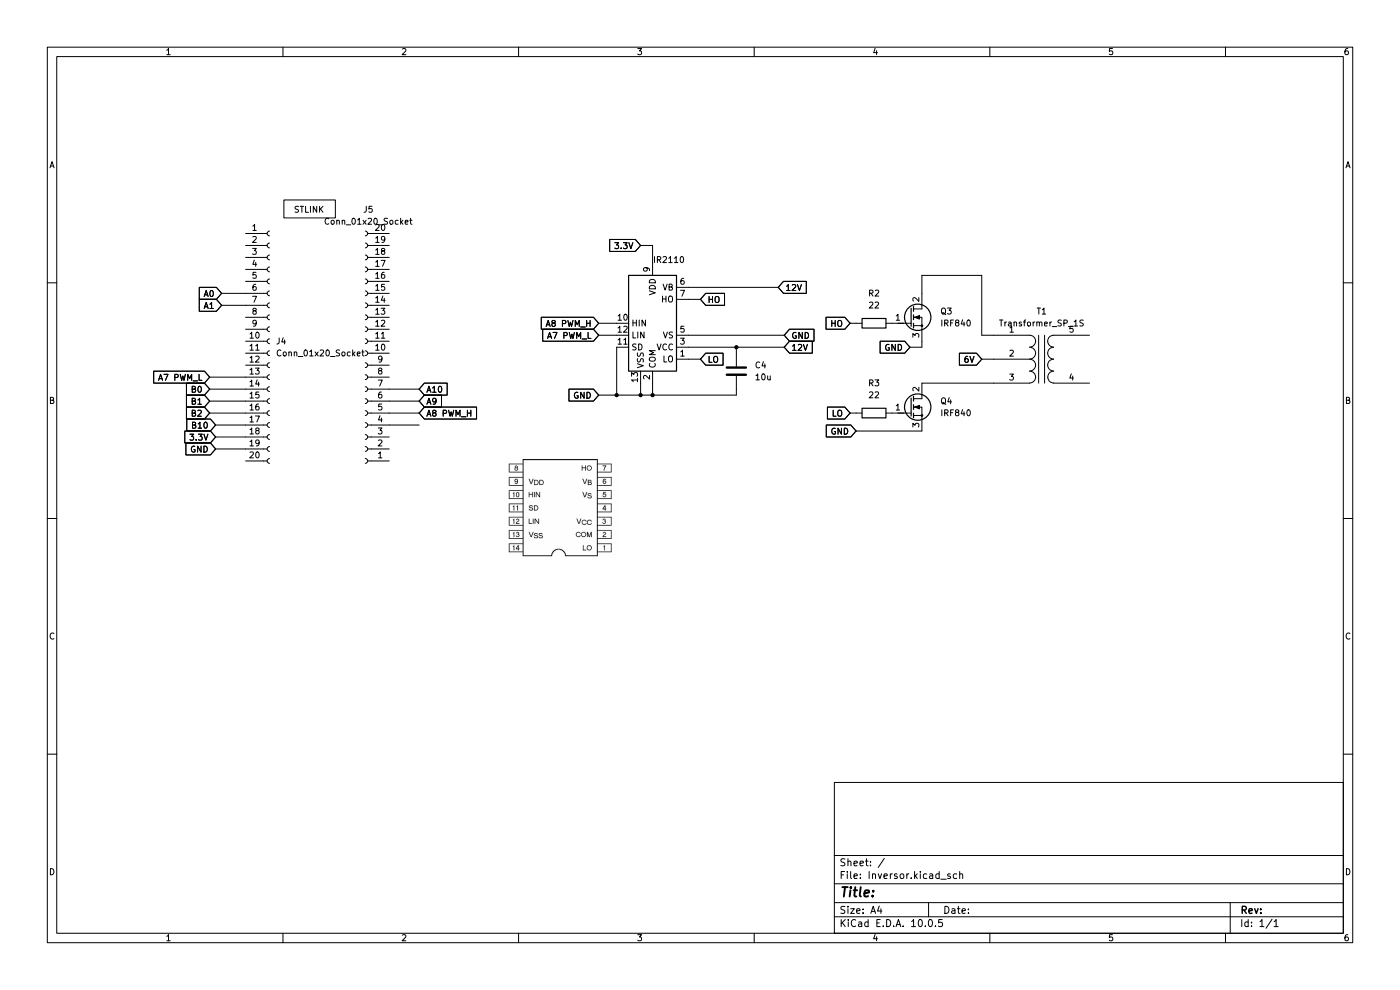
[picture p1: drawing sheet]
(kicad_sch
 (version 20260306)
 (generator "eeschema")
 (generator_version "10.0")
 (paper "A4")
 (lib_symbols
  (symbol "Connector:Conn_01x20_Socket"
   (pin_names
    (offset 1.016) (hide yes)) (exclude_from_sim no) (in_bom yes) (on_board yes)
   (in_pos_files yes)
   (duplicate_pin_numbers_are_jumpers no)
   (property "Reference" "J" (at 0 25.4 0) (show_name no) (do_not_autoplace no) (effects (font (size 1.27 1.27))))
   (property "Value" "Conn_01x20_Socket" (at 0 -27.94 0) (show_name no) (do_not_autoplace no) (effects (font (size 1.27 1.27))))
   (property "Footprint" "" (at 0 0 0) (show_name no) (do_not_autoplace no) (hide yes) (effects (font (size 1.27 1.27))))
   (property "Datasheet" "" (at 0 0 0) (show_name no) (do_not_autoplace no) (hide yes) (effects (font (size 1.27 1.27))))
   (property "Description" "Generic connector, single row, 01x20, script generated" (at 0 0 0) (show_name no) (do_not_autoplace no) (hide yes) (effects (font (size 1.27 1.27))))
   (property "ki_locked" "" (at 0 0 0) (show_name no) (do_not_autoplace no) (effects (font (size 1.27 1.27))))
   (symbol "Conn_01x20_Socket_1_1"
    (polyline (pts (xy -1.27 22.86) (xy -0.508 22.86)) (stroke (width 0.1524) (type default)) (fill (type none)))
    (polyline (pts (xy -1.27 20.32) (xy -0.508 20.32)) (stroke (width 0.1524) (type default)) (fill (type none)))
    (polyline (pts (xy -1.27 17.78) (xy -0.508 17.78)) (stroke (width 0.1524) (type default)) (fill (type none)))
    (polyline (pts (xy -1.27 15.24) (xy -0.508 15.24)) (stroke (width 0.1524) (type default)) (fill (type none)))
    (polyline (pts (xy -1.27 12.7) (xy -0.508 12.7)) (stroke (width 0.1524) (type default)) (fill (type none)))
    (polyline (pts (xy -1.27 10.16) (xy -0.508 10.16)) (stroke (width 0.1524) (type default)) (fill (type none)))
    (polyline (pts (xy -1.27 7.62) (xy -0.508 7.62)) (stroke (width 0.1524) (type default)) (fill (type none)))
    (polyline (pts (xy -1.27 5.08) (xy -0.508 5.08)) (stroke (width 0.1524) (type default)) (fill (type none)))
    (polyline (pts (xy -1.27 2.54) (xy -0.508 2.54)) (stroke (width 0.1524) (type default)) (fill (type none)))
    (polyline (pts (xy -1.27 0) (xy -0.508 0)) (stroke (width 0.1524) (type default)) (fill (type none)))
    (polyline (pts (xy -1.27 -2.54) (xy -0.508 -2.54)) (stroke (width 0.1524) (type default)) (fill (type none)))
    (polyline (pts (xy -1.27 -5.08) (xy -0.508 -5.08)) (stroke (width 0.1524) (type default)) (fill (type none)))
    (polyline (pts (xy -1.27 -7.62) (xy -0.508 -7.62)) (stroke (width 0.1524) (type default)) (fill (type none)))
    (polyline (pts (xy -1.27 -10.16) (xy -0.508 -10.16)) (stroke (width 0.1524) (type default)) (fill (type none)))
    (polyline (pts (xy -1.27 -12.7) (xy -0.508 -12.7)) (stroke (width 0.1524) (type default)) (fill (type none)))
    (polyline (pts (xy -1.27 -15.24) (xy -0.508 -15.24)) (stroke (width 0.1524) (type default)) (fill (type none)))
    (polyline (pts (xy -1.27 -17.78) (xy -0.508 -17.78)) (stroke (width 0.1524) (type default)) (fill (type none)))
    (polyline (pts (xy -1.27 -20.32) (xy -0.508 -20.32)) (stroke (width 0.1524) (type default)) (fill (type none)))
    (polyline (pts (xy -1.27 -22.86) (xy -0.508 -22.86)) (stroke (width 0.1524) (type default)) (fill (type none)))
    (polyline (pts (xy -1.27 -25.4) (xy -0.508 -25.4)) (stroke (width 0.1524) (type default)) (fill (type none)))
    (arc (start 0 22.352) (mid -0.5058 22.86) (end 0 23.368) (stroke (width 0.1524) (type default)) (fill (type none)))
    (arc (start 0 19.812) (mid -0.5058 20.32) (end 0 20.828) (stroke (width 0.1524) (type default)) (fill (type none)))
    (arc (start 0 17.272) (mid -0.5058 17.78) (end 0 18.288) (stroke (width 0.1524) (type default)) (fill (type none)))
    (arc (start 0 14.732) (mid -0.5058 15.24) (end 0 15.748) (stroke (width 0.1524) (type default)) (fill (type none)))
    (arc (start 0 12.192) (mid -0.5058 12.7) (end 0 13.208) (stroke (width 0.1524) (type default)) (fill (type none)))
    (arc (start 0 9.652) (mid -0.5058 10.16) (end 0 10.668) (stroke (width 0.1524) (type default)) (fill (type none)))
    (arc (start 0 7.112) (mid -0.5058 7.62) (end 0 8.128) (stroke (width 0.1524) (type default)) (fill (type none)))
    (arc (start 0 4.572) (mid -0.5058 5.08) (end 0 5.588) (stroke (width 0.1524) (type default)) (fill (type none)))
    (arc (start 0 2.032) (mid -0.5058 2.54) (end 0 3.048) (stroke (width 0.1524) (type default)) (fill (type none)))
    (arc (start 0 -0.508) (mid -0.5058 0) (end 0 0.508) (stroke (width 0.1524) (type default)) (fill (type none)))
    (arc (start 0 -3.048) (mid -0.5058 -2.54) (end 0 -2.032) (stroke (width 0.1524) (type default)) (fill (type none)))
    (arc (start 0 -5.588) (mid -0.5058 -5.08) (end 0 -4.572) (stroke (width 0.1524) (type default)) (fill (type none)))
    (arc (start 0 -8.128) (mid -0.5058 -7.62) (end 0 -7.112) (stroke (width 0.1524) (type default)) (fill (type none)))
    (arc (start 0 -10.668) (mid -0.5058 -10.16) (end 0 -9.652) (stroke (width 0.1524) (type default)) (fill (type none)))
    (arc (start 0 -13.208) (mid -0.5058 -12.7) (end 0 -12.192) (stroke (width 0.1524) (type default)) (fill (type none)))
    (arc (start 0 -15.748) (mid -0.5058 -15.24) (end 0 -14.732) (stroke (width 0.1524) (type default)) (fill (type none)))
    (arc (start 0 -18.288) (mid -0.5058 -17.78) (end 0 -17.272) (stroke (width 0.1524) (type default)) (fill (type none)))
    (arc (start 0 -20.828) (mid -0.5058 -20.32) (end 0 -19.812) (stroke (width 0.1524) (type default)) (fill (type none)))
    (arc (start 0 -23.368) (mid -0.5058 -22.86) (end 0 -22.352) (stroke (width 0.1524) (type default)) (fill (type none)))
    (arc (start 0 -25.908) (mid -0.5058 -25.4) (end 0 -24.892) (stroke (width 0.1524) (type default)) (fill (type none)))
    (pin passive line (at -5.08 22.86 0) (length 3.81) (name "Pin_1" (effects (font (size 1.27 1.27)))) (number "1" (effects (font (size 1.27 1.27)))))
    (pin passive line (at -5.08 20.32 0) (length 3.81) (name "Pin_2" (effects (font (size 1.27 1.27)))) (number "2" (effects (font (size 1.27 1.27)))))
    (pin passive line (at -5.08 17.78 0) (length 3.81) (name "Pin_3" (effects (font (size 1.27 1.27)))) (number "3" (effects (font (size 1.27 1.27)))))
    (pin passive line (at -5.08 15.24 0) (length 3.81) (name "Pin_4" (effects (font (size 1.27 1.27)))) (number "4" (effects (font (size 1.27 1.27)))))
    (pin passive line (at -5.08 12.7 0) (length 3.81) (name "Pin_5" (effects (font (size 1.27 1.27)))) (number "5" (effects (font (size 1.27 1.27)))))
    (pin passive line (at -5.08 10.16 0) (length 3.81) (name "Pin_6" (effects (font (size 1.27 1.27)))) (number "6" (effects (font (size 1.27 1.27)))))
    (pin passive line (at -5.08 7.62 0) (length 3.81) (name "Pin_7" (effects (font (size 1.27 1.27)))) (number "7" (effects (font (size 1.27 1.27)))))
    (pin passive line (at -5.08 5.08 0) (length 3.81) (name "Pin_8" (effects (font (size 1.27 1.27)))) (number "8" (effects (font (size 1.27 1.27)))))
    (pin passive line (at -5.08 2.54 0) (length 3.81) (name "Pin_9" (effects (font (size 1.27 1.27)))) (number "9" (effects (font (size 1.27 1.27)))))
    (pin passive line (at -5.08 0 0) (length 3.81) (name "Pin_10" (effects (font (size 1.27 1.27)))) (number "10" (effects (font (size 1.27 1.27)))))
    (pin passive line (at -5.08 -2.54 0) (length 3.81) (name "Pin_11" (effects (font (size 1.27 1.27)))) (number "11" (effects (font (size 1.27 1.27)))))
    (pin passive line (at -5.08 -5.08 0) (length 3.81) (name "Pin_12" (effects (font (size 1.27 1.27)))) (number "12" (effects (font (size 1.27 1.27)))))
    (pin passive line (at -5.08 -7.62 0) (length 3.81) (name "Pin_13" (effects (font (size 1.27 1.27)))) (number "13" (effects (font (size 1.27 1.27)))))
    (pin passive line (at -5.08 -10.16 0) (length 3.81) (name "Pin_14" (effects (font (size 1.27 1.27)))) (number "14" (effects (font (size 1.27 1.27)))))
    (pin passive line (at -5.08 -12.7 0) (length 3.81) (name "Pin_15" (effects (font (size 1.27 1.27)))) (number "15" (effects (font (size 1.27 1.27)))))
    (pin passive line (at -5.08 -15.24 0) (length 3.81) (name "Pin_16" (effects (font (size 1.27 1.27)))) (number "16" (effects (font (size 1.27 1.27)))))
    (pin passive line (at -5.08 -17.78 0) (length 3.81) (name "Pin_17" (effects (font (size 1.27 1.27)))) (number "17" (effects (font (size 1.27 1.27)))))
    (pin passive line (at -5.08 -20.32 0) (length 3.81) (name "Pin_18" (effects (font (size 1.27 1.27)))) (number "18" (effects (font (size 1.27 1.27)))))
    (pin passive line (at -5.08 -22.86 0) (length 3.81) (name "Pin_19" (effects (font (size 1.27 1.27)))) (number "19" (effects (font (size 1.27 1.27)))))
    (pin passive line (at -5.08 -25.4 0) (length 3.81) (name "Pin_20" (effects (font (size 1.27 1.27)))) (number "20" (effects (font (size 1.27 1.27))))))
   (embedded_fonts no))
  (symbol "Device:Transformer_SP_1S"
   (pin_names
    (offset 1.016) (hide yes)) (exclude_from_sim no) (in_bom yes) (on_board yes)
   (in_pos_files yes)
   (duplicate_pin_numbers_are_jumpers no)
   (property "Reference" "T" (at 0 6.35 0) (show_name no) (do_not_autoplace no) (effects (font (size 1.27 1.27))))
   (property "Value" "Transformer_SP_1S" (at 0 -7.62 0) (show_name no) (do_not_autoplace no) (effects (font (size 1.27 1.27))))
   (property "Footprint" "" (at 0 0 0) (show_name no) (do_not_autoplace no) (hide yes) (effects (font (size 1.27 1.27))))
   (property "Datasheet" "" (at 0 0 0) (show_name no) (do_not_autoplace no) (hide yes) (effects (font (size 1.27 1.27))))
   (property "Description" "Transformer, split primary, single secondary" (at 0 0 0) (show_name no) (do_not_autoplace no) (hide yes) (effects (font (size 1.27 1.27))))
   (symbol "Transformer_SP_1S_0_1"
    (arc (start -1.27 3.81) (mid -1.656 2.9336) (end -2.54 2.5654) (stroke (width 0) (type default)) (fill (type none)))
    (arc (start -1.27 1.27) (mid -1.656 0.3936) (end -2.54 0.0254) (stroke (width 0) (type default)) (fill (type none)))
    (arc (start -1.27 -1.27) (mid -1.656 -2.1464) (end -2.54 -2.5146) (stroke (width 0) (type default)) (fill (type none)))
    (arc (start -1.27 -3.81) (mid -1.656 -4.6864) (end -2.54 -5.0546) (stroke (width 0) (type default)) (fill (type none)))
    (arc (start -2.54 5.08) (mid -1.642 4.708) (end -1.27 3.81) (stroke (width 0) (type default)) (fill (type none)))
    (arc (start -2.54 2.54) (mid -1.642 2.168) (end -1.27 1.27) (stroke (width 0) (type default)) (fill (type none)))
    (arc (start -2.54 0) (mid -1.642 -0.372) (end -1.27 -1.27) (stroke (width 0) (type default)) (fill (type none)))
    (arc (start -2.54 -2.54) (mid -1.642 -2.912) (end -1.27 -3.81) (stroke (width 0) (type default)) (fill (type none)))
    (polyline (pts (xy -0.635 5.08) (xy -0.635 -5.08)) (stroke (width 0) (type default)) (fill (type none)))
    (polyline (pts (xy 0.635 -5.08) (xy 0.635 5.08)) (stroke (width 0) (type default)) (fill (type none)))
    (arc (start 1.2954 3.81) (mid 1.6457 4.7117) (end 2.54 5.08) (stroke (width 0) (type default)) (fill (type none)))
    (arc (start 1.2954 1.27) (mid 1.6457 2.1717) (end 2.54 2.54) (stroke (width 0) (type default)) (fill (type none)))
    (arc (start 1.2954 -1.27) (mid 1.6457 -0.3683) (end 2.54 0) (stroke (width 0) (type default)) (fill (type none)))
    (arc (start 2.54 2.5654) (mid 1.6599 2.9299) (end 1.2954 3.81) (stroke (width 0) (type default)) (fill (type none)))
    (arc (start 2.54 0.0254) (mid 1.6599 0.3899) (end 1.2954 1.27) (stroke (width 0) (type default)) (fill (type none)))
    (arc (start 2.54 -2.5146) (mid 1.6599 -2.1501) (end 1.2954 -1.27) (stroke (width 0) (type default)) (fill (type none)))
    (arc (start 1.3208 -3.81) (mid 1.6711 -2.9085) (end 2.5654 -2.54) (stroke (width 0) (type default)) (fill (type none)))
    (arc (start 2.5654 -5.0546) (mid 1.6851 -4.6902) (end 1.3208 -3.81) (stroke (width 0) (type default)) (fill (type none))))
   (symbol "Transformer_SP_1S_1_1"
    (pin passive line (at -10.16 5.08 0) (length 7.62) (name "PR1" (effects (font (size 1.27 1.27)))) (number "1" (effects (font (size 1.27 1.27)))))
    (pin passive line (at -10.16 0 0) (length 7.62) (name "PM" (effects (font (size 1.27 1.27)))) (number "2" (effects (font (size 1.27 1.27)))))
    (pin passive line (at -10.16 -5.08 0) (length 7.62) (name "PR2" (effects (font (size 1.27 1.27)))) (number "3" (effects (font (size 1.27 1.27)))))
    (pin passive line (at 10.16 -5.08 180) (length 7.62) (name "S1" (effects (font (size 1.27 1.27)))) (number "4" (effects (font (size 1.27 1.27)))))
    (pin passive line (at 10.16 5.08 180) (length 7.62) (name "S2" (effects (font (size 1.27 1.27)))) (number "5" (effects (font (size 1.27 1.27))))))
   (embedded_fonts no))
  (symbol "Driver_FET:IR2110" (exclude_from_sim no) (in_bom yes) (on_board yes)
   (in_pos_files yes)
   (duplicate_pin_numbers_are_jumpers no)
   (property "Reference" "U" (at 1.27 13.335 0) (show_name no) (do_not_autoplace no) (effects (font (size 1.27 1.27)) (justify left)))
   (property "Value" "IR2110" (at 1.27 11.43 0) (show_name no) (do_not_autoplace no) (effects (font (size 1.27 1.27)) (justify left)))
   (property "Footprint" "Package_DIP:DIP-14_W7.62mm" (at 0 0 0) (show_name no) (do_not_autoplace no) (hide yes) (effects (font (size 1.27 1.27)
    (italic yes))))
   (property "Datasheet" "https://www.infineon.com/dgdl/ir2110.pdf?fileId=5546d462533600a4015355c80333167e" (at 0 0 0) (show_name no) (do_not_autoplace no) (hide yes) (effects (font (size 1.27 1.27))))
   (property "Description" "High and Low Side Driver, 500V, 2.0/2.0A, PDIP-14" (at 0 0 0) (show_name no) (do_not_autoplace no) (hide yes) (effects (font (size 1.27 1.27))))
   (symbol "IR2110_0_1"
    (rectangle (start -5.08 -10.16) (end 5.08 10.16) (stroke (width 0.254) (type default)) (fill (type background))))
   (symbol "IR2110_1_1"
    (pin output line (at 7.62 -7.62 180) (length 2.54) (name "LO" (effects (font (size 1.27 1.27)))) (number "1" (effects (font (size 1.27 1.27)))))
    (pin power_in line (at 0 -12.7 90) (length 2.54) (name "COM" (effects (font (size 1.27 1.27)))) (number "2" (effects (font (size 1.27 1.27)))))
    (pin power_in line (at 7.62 -5.08 180) (length 2.54) (name "VCC" (effects (font (size 1.27 1.27)))) (number "3" (effects (font (size 1.27 1.27)))))
    (pin no_connect line (at -5.08 7.62 0) (length 2.54) (hide yes) (name "NC" (effects (font (size 1.27 1.27)))) (number "4" (effects (font (size 1.27 1.27)))))
    (pin passive line (at 7.62 -2.54 180) (length 2.54) (name "VS" (effects (font (size 1.27 1.27)))) (number "5" (effects (font (size 1.27 1.27)))))
    (pin passive line (at 7.62 7.62 180) (length 2.54) (name "VB" (effects (font (size 1.27 1.27)))) (number "6" (effects (font (size 1.27 1.27)))))
    (pin output line (at 7.62 5.08 180) (length 2.54) (name "HO" (effects (font (size 1.27 1.27)))) (number "7" (effects (font (size 1.27 1.27)))))
    (pin no_connect line (at -5.08 5.08 0) (length 2.54) (hide yes) (name "NC" (effects (font (size 1.27 1.27)))) (number "8" (effects (font (size 1.27 1.27)))))
    (pin power_in line (at 0 12.7 270) (length 2.54) (name "VDD" (effects (font (size 1.27 1.27)))) (number "9" (effects (font (size 1.27 1.27)))))
    (pin input line (at -7.62 0 0) (length 2.54) (name "HIN" (effects (font (size 1.27 1.27)))) (number "10" (effects (font (size 1.27 1.27)))))
    (pin input line (at -7.62 -5.08 0) (length 2.54) (name "SD" (effects (font (size 1.27 1.27)))) (number "11" (effects (font (size 1.27 1.27)))))
    (pin input line (at -7.62 -2.54 0) (length 2.54) (name "LIN" (effects (font (size 1.27 1.27)))) (number "12" (effects (font (size 1.27 1.27)))))
    (pin power_in line (at -2.54 -12.7 90) (length 2.54) (name "VSS" (effects (font (size 1.27 1.27)))) (number "13" (effects (font (size 1.27 1.27)))))
    (pin no_connect line (at -5.08 2.54 0) (length 2.54) (hide yes) (name "NC" (effects (font (size 1.27 1.27)))) (number "14" (effects (font (size 1.27 1.27))))))
   (embedded_fonts no))
  (symbol "PCM_Capacitor_AKL:C_0201"
   (body_styles demorgan)
   (pin_numbers (hide yes))
   (pin_names
    (offset 0.254)) (exclude_from_sim no) (in_bom yes) (on_board yes)
   (in_pos_files yes)
   (duplicate_pin_numbers_are_jumpers no)
   (property "Reference" "C" (at 0.635 2.54 0) (show_name no) (do_not_autoplace no) (effects (font (size 1.27 1.27)) (justify left)))
   (property "Value" "C_0201" (at 0.635 -2.54 0) (show_name no) (do_not_autoplace no) (effects (font (size 1.27 1.27)) (justify left)))
   (property "Footprint" "PCM_Capacitor_SMD_AKL:C_0201_0603Metric" (at 0.9652 -3.81 0) (show_name no) (do_not_autoplace no) (hide yes) (effects (font (size 1.27 1.27))))
   (property "Datasheet" "" (at 0 0 0) (show_name no) (do_not_autoplace no) (hide yes) (effects (font (size 1.27 1.27))))
   (property "Description" "SMD 0201 MLCC capacitor, Alternate KiCad Library" (at 0 0 0) (show_name no) (do_not_autoplace no) (hide yes) (effects (font (size 1.27 1.27))))
   (symbol "C_0201_0_1"
    (polyline (pts (xy -2.032 0.762) (xy 2.032 0.762)) (stroke (width 0.508) (type default)) (fill (type none)))
    (polyline (pts (xy -2.032 -0.762) (xy 2.032 -0.762)) (stroke (width 0.508) (type default)) (fill (type none))))
   (symbol "C_0201_0_2"
    (polyline (pts (xy -2.54 -2.54) (xy -0.381 -0.381)) (stroke (width 0) (type default)) (fill (type none)))
    (polyline (pts (xy -0.508 -0.508) (xy -1.651 0.635)) (stroke (width 0.508) (type default)) (fill (type none)))
    (polyline (pts (xy -0.508 -0.508) (xy 0.635 -1.651)) (stroke (width 0.508) (type default)) (fill (type none)))
    (polyline (pts (xy 0.381 0.381) (xy 2.54 2.54)) (stroke (width 0) (type default)) (fill (type none)))
    (polyline (pts (xy 0.508 0.508) (xy -0.635 1.651)) (stroke (width 0.508) (type default)) (fill (type none)))
    (polyline (pts (xy 0.508 0.508) (xy 1.651 -0.635)) (stroke (width 0.508) (type default)) (fill (type none))))
   (symbol "C_0201_1_1"
    (pin passive line (at 0 3.81 270) (length 2.794) (name "" (effects (font (size 1.27 1.27)))) (number "1" (effects (font (size 1.27 1.27)))))
    (pin passive line (at 0 -3.81 90) (length 2.794) (name "" (effects (font (size 1.27 1.27)))) (number "2" (effects (font (size 1.27 1.27))))))
   (symbol "C_0201_1_2"
    (pin passive line (at 2.54 2.54 270) (length 0) (name "" (effects (font (size 1.27 1.27)))) (number "1" (effects (font (size 1.27 1.27)))))
    (pin passive line (at -2.54 -2.54 90) (length 0) (name "" (effects (font (size 1.27 1.27)))) (number "2" (effects (font (size 1.27 1.27))))))
   (embedded_fonts no))
  (symbol "PCM_Resistor_AKL:R_0201"
   (body_styles demorgan)
   (pin_numbers (hide yes))
   (pin_names
    (offset 0)) (exclude_from_sim no) (in_bom yes) (on_board yes)
   (in_pos_files yes)
   (duplicate_pin_numbers_are_jumpers no)
   (property "Reference" "R" (at 2.54 1.27 0) (show_name no) (do_not_autoplace no) (effects (font (size 1.27 1.27)) (justify left)))
   (property "Value" "R_0201" (at 2.54 -1.27 0) (show_name no) (do_not_autoplace no) (effects (font (size 1.27 1.27)) (justify left)))
   (property "Footprint" "PCM_Resistor_SMD_AKL:R_0201_0603Metric" (at 0 -11.43 0) (show_name no) (do_not_autoplace no) (hide yes) (effects (font (size 1.27 1.27))))
   (property "Datasheet" "" (at 0 0 0) (show_name no) (do_not_autoplace no) (hide yes) (effects (font (size 1.27 1.27))))
   (property "Description" "SMD 0201 Chip Resistor, European Symbol, Alternate KiCad Library" (at 0 0 0) (show_name no) (do_not_autoplace no) (hide yes) (effects (font (size 1.27 1.27))))
   (symbol "R_0201_0_1"
    (rectangle (start -1.016 2.54) (end 1.016 -2.54) (stroke (width 0.254) (type default)) (fill (type none))))
   (symbol "R_0201_0_2"
    (polyline (pts (xy -2.54 -2.54) (xy -1.524 -1.524)) (stroke (width 0) (type default)) (fill (type none)))
    (polyline (pts (xy 1.524 1.524) (xy 2.54 2.54)) (stroke (width 0) (type default)) (fill (type none)))
    (polyline (pts (xy 1.524 1.524) (xy 0.889 2.159) (xy -2.159 -0.889) (xy -0.889 -2.159) (xy 2.159 0.889) (xy 1.524 1.524)) (stroke (width 0.254) (type default)) (fill (type none))))
   (symbol "R_0201_1_1"
    (pin passive line (at 0 3.81 270) (length 1.27) (name "" (effects (font (size 1.27 1.27)))) (number "1" (effects (font (size 1.27 1.27)))))
    (pin passive line (at 0 -3.81 90) (length 1.27) (name "" (effects (font (size 1.27 1.27)))) (number "2" (effects (font (size 1.27 1.27))))))
   (symbol "R_0201_1_2"
    (pin passive line (at 2.54 2.54 180) (length 0) (name "" (effects (font (size 1.27 1.27)))) (number "1" (effects (font (size 1.27 1.27)))))
    (pin passive line (at -2.54 -2.54 0) (length 0) (name "" (effects (font (size 1.27 1.27)))) (number "2" (effects (font (size 1.27 1.27))))))
   (embedded_fonts no))
  (symbol "PCM_Transistor_MOSFET_AKL:IRLZ44N"
   (pin_names (hide yes)) (exclude_from_sim no) (in_bom yes) (on_board yes)
   (in_pos_files yes)
   (duplicate_pin_numbers_are_jumpers no)
   (property "Reference" "Q" (at 5.08 1.27 0) (show_name no) (do_not_autoplace no) (effects (font (size 1.27 1.27)) (justify left)))
   (property "Value" "IRLZ44N" (at 5.08 -1.27 0) (show_name no) (do_not_autoplace no) (effects (font (size 1.27 1.27)) (justify left)))
   (property "Footprint" "PCM_Package_TO_SOT_THT_AKL:TO-220-3_Vertical_GDS" (at 5.08 2.54 0) (show_name no) (do_not_autoplace no) (hide yes) (effects (font (size 1.27 1.27))))
   (property "Datasheet" "https://www.tme.eu/Document/71cf1899624764088671ce6de5d15eb4/irlz44n.pdf" (at 0 0 0) (show_name no) (do_not_autoplace no) (hide yes) (effects (font (size 1.27 1.27))))
   (property "Description" "TO-220 N-MOSFET enchancement mode transistor, 55V, 47A, 110W, Alternate KiCAD Library" (at 0 0 0) (show_name no) (do_not_autoplace no) (hide yes) (effects (font (size 1.27 1.27))))
   (symbol "IRLZ44N_0_1"
    (polyline (pts (xy 0.254 1.905) (xy 0.254 -1.905)) (stroke (width 0.254) (type default)) (fill (type none)))
    (polyline (pts (xy 0.254 -1.27) (xy -2.54 -1.27)) (stroke (width 0) (type default)) (fill (type none)))
    (polyline (pts (xy 0.762 2.286) (xy 0.762 1.27)) (stroke (width 0.254) (type default)) (fill (type none)))
    (polyline (pts (xy 0.762 0.508) (xy 0.762 -0.508)) (stroke (width 0.254) (type default)) (fill (type none)))
    (polyline (pts (xy 0.762 -1.27) (xy 0.762 -2.286)) (stroke (width 0.254) (type default)) (fill (type none)))
    (polyline (pts (xy 0.762 -1.778) (xy 2.54 -1.778)) (stroke (width 0) (type default)) (fill (type none)))
    (polyline (pts (xy 1.016 0) (xy 2.032 0.381) (xy 2.032 -0.381) (xy 1.016 0)) (stroke (width 0) (type default)) (fill (type outline)))
    (circle (center 1.651 0) (radius 2.794) (stroke (width 0.254) (type default)) (fill (type background)))
    (polyline (pts (xy 2.54 2.54) (xy 2.54 1.778)) (stroke (width 0) (type default)) (fill (type none)))
    (polyline (pts (xy 2.54 1.778) (xy 0.762 1.778)) (stroke (width 0) (type default)) (fill (type none)))
    (circle (center 2.54 -1.778) (radius 0.1778) (stroke (width 0) (type default)) (fill (type outline)))
    (polyline (pts (xy 2.54 -2.54) (xy 2.54 0) (xy 0.762 0)) (stroke (width 0) (type default)) (fill (type none))))
   (symbol "IRLZ44N_1_1"
    (pin input line (at -3.81 -1.27 0) (length 2.54) (name "G" (effects (font (size 1.27 1.27)))) (number "1" (effects (font (size 1.27 1.27)))))
    (pin passive line (at 2.54 5.08 270) (length 2.54) (name "D" (effects (font (size 1.27 1.27)))) (number "2" (effects (font (size 1.27 1.27)))))
    (pin passive line (at 2.54 -5.08 90) (length 2.54) (name "S" (effects (font (size 1.27 1.27)))) (number "3" (effects (font (size 1.27 1.27))))))
   (embedded_fonts no)))
 (rectangle
  (start 60.198 42.418)
  (end 71.12 46.228)
  (stroke (width 0) (type default))
  (fill (type none)))
 (text "STLINK\n"
  (exclude_from_sim no)
  (at 65.532 44.704 0)
  (effects (font (size 1.27 1.27))))
 (junction
  (at 138.43 83.82)
  (diameter 0)
  (color 0 0 0 0))
 (junction
  (at 156.21 73.66)
  (diameter 0)
  (color 0 0 0 0))
 (junction
  (at 130.81 83.82)
  (diameter 0)
  (color 0 0 0 0))
 (junction
  (at 135.89 83.82)
  (diameter 0)
  (color 0 0 0 0))
 (wire
  (pts (xy 46.99 62.23) (xy 52.07 62.23))
  (stroke (width 0) (type default)))
 (wire
  (pts (xy 44.45 80.01) (xy 52.07 80.01))
  (stroke (width 0) (type default)))
 (wire
  (pts (xy 193.04 73.66) (xy 195.58 73.66))
  (stroke (width 0) (type default)))
 (wire
  (pts (xy 195.58 81.28) (xy 210.82 81.28))
  (stroke (width 0) (type default)))
 (wire
  (pts (xy 45.72 92.71) (xy 52.07 92.71))
  (stroke (width 0) (type default)))
 (wire
  (pts (xy 130.81 83.82) (xy 135.89 83.82))
  (stroke (width 0) (type default)))
 (wire
  (pts (xy 135.89 81.28) (xy 135.89 83.82))
  (stroke (width 0) (type default)))
 (wire
  (pts (xy 138.43 52.07) (xy 138.43 55.88))
  (stroke (width 0) (type default)))
 (wire
  (pts (xy 208.28 76.2) (xy 210.82 76.2))
  (stroke (width 0) (type default)))
 (wire
  (pts (xy 82.55 85.09) (xy 88.9 85.09))
  (stroke (width 0) (type default)))
 (wire
  (pts (xy 138.43 81.28) (xy 138.43 83.82))
  (stroke (width 0) (type default)))
 (wire
  (pts (xy 138.43 83.82) (xy 156.21 83.82))
  (stroke (width 0) (type default)))
 (wire
  (pts (xy 146.05 73.66) (xy 156.21 73.66))
  (stroke (width 0) (type default)))
 (wire
  (pts (xy 195.58 58.42) (xy 195.58 62.23))
  (stroke (width 0) (type default)))
 (wire
  (pts (xy 208.28 58.42) (xy 208.28 71.12))
  (stroke (width 0) (type default)))
 (wire
  (pts (xy 146.05 76.2) (xy 148.59 76.2))
  (stroke (width 0) (type default)))
 (wire
  (pts (xy 156.21 73.66) (xy 156.21 74.93))
  (stroke (width 0) (type default)))
 (wire
  (pts (xy 195.58 58.42) (xy 208.28 58.42))
  (stroke (width 0) (type default)))
 (wire
  (pts (xy 181.61 68.58) (xy 180.34 68.58))
  (stroke (width 0) (type default)))
 (wire
  (pts (xy 45.72 95.25) (xy 52.07 95.25))
  (stroke (width 0) (type default)))
 (wire
  (pts (xy 156.21 82.55) (xy 156.21 83.82))
  (stroke (width 0) (type default)))
 (wire
  (pts (xy 82.55 82.55) (xy 88.9 82.55))
  (stroke (width 0) (type default)))
 (wire
  (pts (xy 44.45 82.55) (xy 52.07 82.55))
  (stroke (width 0) (type default)))
 (wire
  (pts (xy 127 68.58) (xy 130.81 68.58))
  (stroke (width 0) (type default)))
 (wire
  (pts (xy 181.61 91.44) (xy 195.58 91.44))
  (stroke (width 0) (type default)))
 (wire
  (pts (xy 127 83.82) (xy 130.81 83.82))
  (stroke (width 0) (type default)))
 (wire
  (pts (xy 181.61 87.63) (xy 180.34 87.63))
  (stroke (width 0) (type default)))
 (wire
  (pts (xy 44.45 87.63) (xy 52.07 87.63))
  (stroke (width 0) (type default)))
 (wire
  (pts (xy 195.58 73.66) (xy 195.58 72.39))
  (stroke (width 0) (type default)))
 (wire
  (pts (xy 156.21 73.66) (xy 166.37 73.66))
  (stroke (width 0) (type default)))
 (wire
  (pts (xy 127 71.12) (xy 130.81 71.12))
  (stroke (width 0) (type default)))
 (wire
  (pts (xy 46.99 64.77) (xy 52.07 64.77))
  (stroke (width 0) (type default)))
 (wire
  (pts (xy 146.05 71.12) (xy 166.37 71.12))
  (stroke (width 0) (type default)))
 (wire
  (pts (xy 44.45 85.09) (xy 52.07 85.09))
  (stroke (width 0) (type default)))
 (wire
  (pts (xy 130.81 73.66) (xy 130.81 83.82))
  (stroke (width 0) (type default)))
 (wire
  (pts (xy 82.55 90.17) (xy 88.9 90.17))
  (stroke (width 0) (type default)))
 (wire
  (pts (xy 45.72 90.17) (xy 52.07 90.17))
  (stroke (width 0) (type default)))
 (wire
  (pts (xy 146.05 63.5) (xy 148.59 63.5))
  (stroke (width 0) (type default)))
 (wire
  (pts (xy 135.89 52.07) (xy 138.43 52.07))
  (stroke (width 0) (type default)))
 (wire
  (pts (xy 146.05 60.96) (xy 165.1 60.96))
  (stroke (width 0) (type default)))
 (wire
  (pts (xy 208.28 71.12) (xy 210.82 71.12))
  (stroke (width 0) (type default)))
 (wire
  (pts (xy 82.55 87.63) (xy 88.9 87.63))
  (stroke (width 0) (type default)))
 (wire
  (pts (xy 138.43 83.82) (xy 135.89 83.82))
  (stroke (width 0) (type default)))
 (image
  (at 139.446 103.124)
  (data))
 (global_label "B1"
  (shape input)
  (at 44.45 85.09 180)
  (fields_autoplaced yes)
  (effects (font (size 1.27 1.27)) (justify right))
  (property "Intersheetrefs" "${INTERSHEET_REFS}" (at 38.9853 85.09 0) (hide yes) (show_name no) (do_not_autoplace no) (effects (font (size 1.27 1.27)) (justify right))))
 (global_label "GND"
  (shape input)
  (at 166.37 71.12 0)
  (fields_autoplaced yes)
  (effects (font (size 1.27 1.27)) (justify left))
  (property "Intersheetrefs" "${INTERSHEET_REFS}" (at 173.2257 71.12 0) (hide yes) (show_name no) (do_not_autoplace no) (effects (font (size 1.27 1.27)) (justify left))))
 (global_label "6V"
  (shape input)
  (at 208.28 76.2 180)
  (fields_autoplaced yes)
  (effects (font (size 1.27 1.27)) (justify right))
  (property "Intersheetrefs" "${INTERSHEET_REFS}" (at 202.9967 76.2 0) (hide yes) (show_name no) (do_not_autoplace no) (effects (font (size 1.27 1.27)) (justify right))))
 (global_label "LO"
  (shape input)
  (at 180.34 87.63 180)
  (fields_autoplaced yes)
  (effects (font (size 1.27 1.27)) (justify right))
  (property "Intersheetrefs" "${INTERSHEET_REFS}" (at 174.9962 87.63 0) (hide yes) (show_name no) (do_not_autoplace no) (effects (font (size 1.27 1.27)) (justify right))))
 (global_label "3.3V"
  (shape input)
  (at 135.89 52.07 180)
  (fields_autoplaced yes)
  (effects (font (size 1.27 1.27)) (justify right))
  (property "Intersheetrefs" "${INTERSHEET_REFS}" (at 128.7924 52.07 0) (hide yes) (show_name no) (do_not_autoplace no) (effects (font (size 1.27 1.27)) (justify right))))
 (global_label "A0"
  (shape input)
  (at 46.99 62.23 180)
  (fields_autoplaced yes)
  (effects (font (size 1.27 1.27)) (justify right))
  (property "Intersheetrefs" "${INTERSHEET_REFS}" (at 41.7067 62.23 0) (hide yes) (show_name no) (do_not_autoplace no) (effects (font (size 1.27 1.27)) (justify right))))
 (global_label "12V"
  (shape input)
  (at 165.1 60.96 0)
  (fields_autoplaced yes)
  (effects (font (size 1.27 1.27)) (justify left))
  (property "Intersheetrefs" "${INTERSHEET_REFS}" (at 171.5928 60.96 0) (hide yes) (show_name no) (do_not_autoplace no) (effects (font (size 1.27 1.27)) (justify left))))
 (global_label "A7 PWM_L"
  (shape input)
  (at 44.45 80.01 180)
  (fields_autoplaced yes)
  (effects (font (size 1.27 1.27)) (justify right))
  (property "Intersheetrefs" "${INTERSHEET_REFS}" (at 32.0306 80.01 0) (hide yes) (show_name no) (do_not_autoplace no) (effects (font (size 1.27 1.27)) (justify right))))
 (global_label "3.3V"
  (shape input)
  (at 45.72 92.71 180)
  (fields_autoplaced yes)
  (effects (font (size 1.27 1.27)) (justify right))
  (property "Intersheetrefs" "${INTERSHEET_REFS}" (at 38.6224 92.71 0) (hide yes) (show_name no) (do_not_autoplace no) (effects (font (size 1.27 1.27)) (justify right))))
 (global_label "A1"
  (shape input)
  (at 46.99 64.77 180)
  (fields_autoplaced yes)
  (effects (font (size 1.27 1.27)) (justify right))
  (property "Intersheetrefs" "${INTERSHEET_REFS}" (at 41.7067 64.77 0) (hide yes) (show_name no) (do_not_autoplace no) (effects (font (size 1.27 1.27)) (justify right))))
 (global_label "A10"
  (shape input)
  (at 88.9 82.55 0)
  (fields_autoplaced yes)
  (effects (font (size 1.27 1.27)) (justify left))
  (property "Intersheetrefs" "${INTERSHEET_REFS}" (at 95.3928 82.55 0) (hide yes) (show_name no) (do_not_autoplace no) (effects (font (size 1.27 1.27)) (justify left))))
 (global_label "12V"
  (shape input)
  (at 166.37 73.66 0)
  (fields_autoplaced yes)
  (effects (font (size 1.27 1.27)) (justify left))
  (property "Intersheetrefs" "${INTERSHEET_REFS}" (at 172.8628 73.66 0) (hide yes) (show_name no) (do_not_autoplace no) (effects (font (size 1.27 1.27)) (justify left))))
 (global_label "B10"
  (shape input)
  (at 45.72 90.17 180)
  (fields_autoplaced yes)
  (effects (font (size 1.27 1.27)) (justify right))
  (property "Intersheetrefs" "${INTERSHEET_REFS}" (at 39.0458 90.17 0) (hide yes) (show_name no) (do_not_autoplace no) (effects (font (size 1.27 1.27)) (justify right))))
 (global_label "GND"
  (shape input)
  (at 193.04 73.66 180)
  (fields_autoplaced yes)
  (effects (font (size 1.27 1.27)) (justify right))
  (property "Intersheetrefs" "${INTERSHEET_REFS}" (at 186.1843 73.66 0) (hide yes) (show_name no) (do_not_autoplace no) (effects (font (size 1.27 1.27)) (justify right))))
 (global_label "B2"
  (shape input)
  (at 44.45 87.63 180)
  (fields_autoplaced yes)
  (effects (font (size 1.27 1.27)) (justify right))
  (property "Intersheetrefs" "${INTERSHEET_REFS}" (at 38.9853 87.63 0) (hide yes) (show_name no) (do_not_autoplace no) (effects (font (size 1.27 1.27)) (justify right))))
 (global_label "HO"
  (shape input)
  (at 180.34 68.58 180)
  (fields_autoplaced yes)
  (effects (font (size 1.27 1.27)) (justify right))
  (property "Intersheetrefs" "${INTERSHEET_REFS}" (at 174.6938 68.58 0) (hide yes) (show_name no) (do_not_autoplace no) (effects (font (size 1.27 1.27)) (justify right))))
 (global_label "GND"
  (shape input)
  (at 127 83.82 180)
  (fields_autoplaced yes)
  (effects (font (size 1.27 1.27)) (justify right))
  (property "Intersheetrefs" "${INTERSHEET_REFS}" (at 120.1443 83.82 0) (hide yes) (show_name no) (do_not_autoplace no) (effects (font (size 1.27 1.27)) (justify right))))
 (global_label "A9"
  (shape input)
  (at 88.9 85.09 0)
  (fields_autoplaced yes)
  (effects (font (size 1.27 1.27)) (justify left))
  (property "Intersheetrefs" "${INTERSHEET_REFS}" (at 94.1833 85.09 0) (hide yes) (show_name no) (do_not_autoplace no) (effects (font (size 1.27 1.27)) (justify left))))
 (global_label "B0"
  (shape input)
  (at 44.45 82.55 180)
  (fields_autoplaced yes)
  (effects (font (size 1.27 1.27)) (justify right))
  (property "Intersheetrefs" "${INTERSHEET_REFS}" (at 38.9853 82.55 0) (hide yes) (show_name no) (do_not_autoplace no) (effects (font (size 1.27 1.27)) (justify right))))
 (global_label "GND"
  (shape input)
  (at 45.72 95.25 180)
  (fields_autoplaced yes)
  (effects (font (size 1.27 1.27)) (justify right))
  (property "Intersheetrefs" "${INTERSHEET_REFS}" (at 38.8643 95.25 0) (hide yes) (show_name no) (do_not_autoplace no) (effects (font (size 1.27 1.27)) (justify right))))
 (global_label "A8 PWM_H"
  (shape input)
  (at 127 68.58 180)
  (fields_autoplaced yes)
  (effects (font (size 1.27 1.27)) (justify right))
  (property "Intersheetrefs" "${INTERSHEET_REFS}" (at 114.2782 68.58 0) (hide yes) (show_name no) (do_not_autoplace no) (effects (font (size 1.27 1.27)) (justify right))))
 (global_label "LO"
  (shape input)
  (at 148.59 76.2 0)
  (fields_autoplaced yes)
  (effects (font (size 1.27 1.27)) (justify left))
  (property "Intersheetrefs" "${INTERSHEET_REFS}" (at 153.9338 76.2 0) (hide yes) (show_name no) (do_not_autoplace no) (effects (font (size 1.27 1.27)) (justify left))))
 (global_label "A8 PWM_H"
  (shape input)
  (at 88.9 87.63 0)
  (fields_autoplaced yes)
  (effects (font (size 1.27 1.27)) (justify left))
  (property "Intersheetrefs" "${INTERSHEET_REFS}" (at 101.6218 87.63 0) (hide yes) (show_name no) (do_not_autoplace no) (effects (font (size 1.27 1.27)) (justify left))))
 (global_label "HO"
  (shape input)
  (at 148.59 63.5 0)
  (fields_autoplaced yes)
  (effects (font (size 1.27 1.27)) (justify left))
  (property "Intersheetrefs" "${INTERSHEET_REFS}" (at 154.2362 63.5 0) (hide yes) (show_name no) (do_not_autoplace no) (effects (font (size 1.27 1.27)) (justify left))))
 (global_label "GND"
  (shape input)
  (at 181.61 91.44 180)
  (fields_autoplaced yes)
  (effects (font (size 1.27 1.27)) (justify right))
  (property "Intersheetrefs" "${INTERSHEET_REFS}" (at 174.7543 91.44 0) (hide yes) (show_name no) (do_not_autoplace no) (effects (font (size 1.27 1.27)) (justify right))))
 (global_label "A7 PWM_L"
  (shape input)
  (at 127 71.12 180)
  (fields_autoplaced yes)
  (effects (font (size 1.27 1.27)) (justify right))
  (property "Intersheetrefs" "${INTERSHEET_REFS}" (at 114.5806 71.12 0) (hide yes) (show_name no) (do_not_autoplace no) (effects (font (size 1.27 1.27)) (justify right))))
 (symbol
  (lib_id "Connector:Conn_01x20_Socket")
  (at 77.47 74.93 180)
  (unit 1)
  (body_style 1)
  (exclude_from_sim no)
  (in_bom yes)
  (on_board yes)
  (in_pos_files yes)
  (dnp no)
  (fields_autoplaced yes)
  (property "Reference" "J5" (at 78.105 44.45 0) (show_name no) (do_not_autoplace no) (effects (font (size 1.27 1.27))))
  (property "Value" "Conn_01x20_Socket" (at 78.105 46.99 0) (show_name no) (do_not_autoplace no) (effects (font (size 1.27 1.27))))
  (property "Footprint" "Connector_PinHeader_2.54mm:PinHeader_1x20_P2.54mm_Vertical" (at 77.47 74.93 0) (hide yes) (show_name no) (do_not_autoplace no) (effects (font (size 1.27 1.27))))
  (property "Datasheet" "" (at 77.47 74.93 0) (hide yes) (show_name no) (do_not_autoplace no) (effects (font (size 1.27 1.27))))
  (property "Description" "Generic connector, single row, 01x20, script generated" (at 77.47 74.93 0) (hide yes) (show_name no) (do_not_autoplace no) (effects (font (size 1.27 1.27))))
  (pin "11")
  (pin "13")
  (pin "1")
  (pin "6")
  (pin "9")
  (pin "3")
  (pin "2")
  (pin "4")
  (pin "12")
  (pin "7")
  (pin "5")
  (pin "8")
  (pin "10")
  (pin "14")
  (pin "15")
  (pin "16")
  (pin "17")
  (pin "18")
  (pin "19")
  (pin "20"))
 (symbol
  (lib_id "Device:Transformer_SP_1S")
  (at 220.98 76.2 0)
  (unit 1)
  (body_style 1)
  (exclude_from_sim no)
  (in_bom yes)
  (on_board yes)
  (in_pos_files yes)
  (dnp no)
  (fields_autoplaced yes)
  (property "Reference" "T1" (at 220.9927 66.04 0) (show_name no) (do_not_autoplace no) (effects (font (size 1.27 1.27))))
  (property "Value" "Transformer_SP_1S" (at 220.9927 68.58 0) (show_name no) (do_not_autoplace no) (effects (font (size 1.27 1.27))))
  (property "Footprint" "" (at 220.98 76.2 0) (hide yes) (show_name no) (do_not_autoplace no) (effects (font (size 1.27 1.27))))
  (property "Datasheet" "" (at 220.98 76.2 0) (hide yes) (show_name no) (do_not_autoplace no) (effects (font (size 1.27 1.27))))
  (property "Description" "Transformer, split primary, single secondary" (at 220.98 76.2 0) (hide yes) (show_name no) (do_not_autoplace no) (effects (font (size 1.27 1.27))))
  (pin "4")
  (pin "1")
  (pin "2")
  (pin "3")
  (pin "5"))
 (symbol
  (lib_id "Connector:Conn_01x20_Socket")
  (at 57.15 72.39 0)
  (unit 1)
  (body_style 1)
  (exclude_from_sim no)
  (in_bom yes)
  (on_board yes)
  (in_pos_files yes)
  (dnp no)
  (fields_autoplaced yes)
  (property "Reference" "J4" (at 58.42 72.3899 0) (show_name no) (do_not_autoplace no) (effects (font (size 1.27 1.27)) (justify left)))
  (property "Value" "Conn_01x20_Socket" (at 58.42 74.9299 0) (show_name no) (do_not_autoplace no) (effects (font (size 1.27 1.27)) (justify left)))
  (property "Footprint" "Connector_PinHeader_2.54mm:PinHeader_1x20_P2.54mm_Vertical" (at 57.15 72.39 0) (hide yes) (show_name no) (do_not_autoplace no) (effects (font (size 1.27 1.27))))
  (property "Datasheet" "" (at 57.15 72.39 0) (hide yes) (show_name no) (do_not_autoplace no) (effects (font (size 1.27 1.27))))
  (property "Description" "Generic connector, single row, 01x20, script generated" (at 57.15 72.39 0) (hide yes) (show_name no) (do_not_autoplace no) (effects (font (size 1.27 1.27))))
  (pin "11")
  (pin "13")
  (pin "1")
  (pin "6")
  (pin "9")
  (pin "3")
  (pin "2")
  (pin "4")
  (pin "12")
  (pin "7")
  (pin "5")
  (pin "8")
  (pin "10")
  (pin "14")
  (pin "15")
  (pin "16")
  (pin "17")
  (pin "18")
  (pin "19")
  (pin "20"))
 (symbol
  (lib_id "PCM_Resistor_AKL:R_0201")
  (at 185.42 87.63 90)
  (unit 1)
  (body_style 1)
  (exclude_from_sim no)
  (in_bom yes)
  (on_board yes)
  (in_pos_files yes)
  (dnp no)
  (fields_autoplaced yes)
  (property "Reference" "R3" (at 185.42 81.28 90) (show_name no) (do_not_autoplace no) (effects (font (size 1.27 1.27))))
  (property "Value" "22" (at 185.42 83.82 90) (show_name no) (do_not_autoplace no) (effects (font (size 1.27 1.27))))
  (property "Footprint" "Resistor_THT:R_Axial_DIN0204_L3.6mm_D1.6mm_P7.62mm_Horizontal" (at 196.85 87.63 0) (hide yes) (show_name no) (do_not_autoplace no) (effects (font (size 1.27 1.27))))
  (property "Datasheet" "" (at 185.42 87.63 0) (hide yes) (show_name no) (do_not_autoplace no) (effects (font (size 1.27 1.27))))
  (property "Description" "SMD 0201 Chip Resistor, European Symbol, Alternate KiCad Library" (at 185.42 87.63 0) (hide yes) (show_name no) (do_not_autoplace no) (effects (font (size 1.27 1.27))))
  (pin "1")
  (pin "2"))
 (symbol
  (lib_id "Driver_FET:IR2110")
  (at 138.43 68.58 0)
  (unit 1)
  (body_style 1)
  (exclude_from_sim no)
  (in_bom yes)
  (on_board yes)
  (in_pos_files yes)
  (dnp no)
  (property "Reference" "U1" (at 140.5733 53.34 0) (hide yes) (show_name no) (do_not_autoplace no) (effects (font (size 1.27 1.27)) (justify left)))
  (property "Value" "IR2110" (at 138.43 55.118 0) (show_name no) (do_not_autoplace no) (effects (font (size 1.27 1.27)) (justify left)))
  (property "Footprint" "Package_DIP:DIP-14_W7.62mm" (at 138.43 68.58 0) (hide yes) (show_name no) (do_not_autoplace no) (effects (font (size 1.27 1.27)
    (italic yes))))
  (property "Datasheet" "https://www.infineon.com/dgdl/ir2110.pdf?fileId=5546d462533600a4015355c80333167e" (at 138.43 68.58 0) (hide yes) (show_name no) (do_not_autoplace no) (effects (font (size 1.27 1.27))))
  (property "Description" "High and Low Side Driver, 500V, 2.0/2.0A, PDIP-14" (at 138.43 68.58 0) (hide yes) (show_name no) (do_not_autoplace no) (effects (font (size 1.27 1.27))))
  (pin "13")
  (pin "6")
  (pin "9")
  (pin "11")
  (pin "8")
  (pin "2")
  (pin "14")
  (pin "12")
  (pin "7")
  (pin "5")
  (pin "3")
  (pin "4")
  (pin "1")
  (pin "10"))
 (symbol
  (lib_id "PCM_Capacitor_AKL:C_0201")
  (at 156.21 78.74 0)
  (unit 1)
  (body_style 1)
  (exclude_from_sim no)
  (in_bom yes)
  (on_board yes)
  (in_pos_files yes)
  (dnp no)
  (fields_autoplaced yes)
  (property "Reference" "C4" (at 160.02 77.4699 0) (show_name no) (do_not_autoplace no) (effects (font (size 1.27 1.27)) (justify left)))
  (property "Value" "10u" (at 160.02 80.0099 0) (show_name no) (do_not_autoplace no) (effects (font (size 1.27 1.27)) (justify left)))
  (property "Footprint" "Capacitor_THT:C_Disc_D3.8mm_W2.6mm_P2.50mm" (at 157.1752 82.55 0) (hide yes) (show_name no) (do_not_autoplace no) (effects (font (size 1.27 1.27))))
  (property "Datasheet" "" (at 156.21 78.74 0) (hide yes) (show_name no) (do_not_autoplace no) (effects (font (size 1.27 1.27))))
  (property "Description" "SMD 0201 MLCC capacitor, Alternate KiCad Library" (at 156.21 78.74 0) (hide yes) (show_name no) (do_not_autoplace no) (effects (font (size 1.27 1.27))))
  (pin "1")
  (pin "2"))
 (symbol
  (lib_id "PCM_Transistor_MOSFET_AKL:IRLZ44N")
  (at 193.04 86.36 0)
  (unit 1)
  (body_style 1)
  (exclude_from_sim no)
  (in_bom yes)
  (on_board yes)
  (in_pos_files yes)
  (dnp no)
  (fields_autoplaced yes)
  (property "Reference" "Q4" (at 199.39 85.0899 0) (show_name no) (do_not_autoplace no) (effects (font (size 1.27 1.27)) (justify left)))
  (property "Value" "IRF840" (at 199.39 87.6299 0) (show_name no) (do_not_autoplace no) (effects (font (size 1.27 1.27)) (justify left)))
  (property "Footprint" "PCM_Package_TO_SOT_THT_AKL:TO-220-3_Vertical_GDS" (at 198.12 83.82 0) (hide yes) (show_name no) (do_not_autoplace no) (effects (font (size 1.27 1.27))))
  (property "Datasheet" "https://www.tme.eu/Document/71cf1899624764088671ce6de5d15eb4/irlz44n.pdf" (at 193.04 86.36 0) (hide yes) (show_name no) (do_not_autoplace no) (effects (font (size 1.27 1.27))))
  (property "Description" "TO-220 N-MOSFET enchancement mode transistor, 55V, 47A, 110W, Alternate KiCAD Library" (at 193.04 86.36 0) (hide yes) (show_name no) (do_not_autoplace no) (effects (font (size 1.27 1.27))))
  (pin "3")
  (pin "2")
  (pin "1"))
 (symbol
  (lib_id "PCM_Transistor_MOSFET_AKL:IRLZ44N")
  (at 193.04 67.31 0)
  (unit 1)
  (body_style 1)
  (exclude_from_sim no)
  (in_bom yes)
  (on_board yes)
  (in_pos_files yes)
  (dnp no)
  (fields_autoplaced yes)
  (property "Reference" "Q3" (at 199.39 66.0399 0) (show_name no) (do_not_autoplace no) (effects (font (size 1.27 1.27)) (justify left)))
  (property "Value" "IRF840" (at 199.39 68.5799 0) (show_name no) (do_not_autoplace no) (effects (font (size 1.27 1.27)) (justify left)))
  (property "Footprint" "PCM_Package_TO_SOT_THT_AKL:TO-220-3_Vertical_GDS" (at 198.12 64.77 0) (hide yes) (show_name no) (do_not_autoplace no) (effects (font (size 1.27 1.27))))
  (property "Datasheet" "https://www.tme.eu/Document/71cf1899624764088671ce6de5d15eb4/irlz44n.pdf" (at 193.04 67.31 0) (hide yes) (show_name no) (do_not_autoplace no) (effects (font (size 1.27 1.27))))
  (property "Description" "TO-220 N-MOSFET enchancement mode transistor, 55V, 47A, 110W, Alternate KiCAD Library" (at 193.04 67.31 0) (hide yes) (show_name no) (do_not_autoplace no) (effects (font (size 1.27 1.27))))
  (pin "3")
  (pin "2")
  (pin "1"))
 (symbol
  (lib_id "PCM_Resistor_AKL:R_0201")
  (at 185.42 68.58 90)
  (unit 1)
  (body_style 1)
  (exclude_from_sim no)
  (in_bom yes)
  (on_board yes)
  (in_pos_files yes)
  (dnp no)
  (fields_autoplaced yes)
  (property "Reference" "R2" (at 185.42 62.23 90) (show_name no) (do_not_autoplace no) (effects (font (size 1.27 1.27))))
  (property "Value" "22" (at 185.42 64.77 90) (show_name no) (do_not_autoplace no) (effects (font (size 1.27 1.27))))
  (property "Footprint" "Resistor_THT:R_Axial_DIN0204_L3.6mm_D1.6mm_P7.62mm_Horizontal" (at 196.85 68.58 0) (hide yes) (show_name no) (do_not_autoplace no) (effects (font (size 1.27 1.27))))
  (property "Datasheet" "" (at 185.42 68.58 0) (hide yes) (show_name no) (do_not_autoplace no) (effects (font (size 1.27 1.27))))
  (property "Description" "SMD 0201 Chip Resistor, European Symbol, Alternate KiCad Library" (at 185.42 68.58 0) (hide yes) (show_name no) (do_not_autoplace no) (effects (font (size 1.27 1.27))))
  (pin "1")
  (pin "2"))
 (sheet_instances
  (path ""
   (page "1")))
 (embedded_fonts no))
